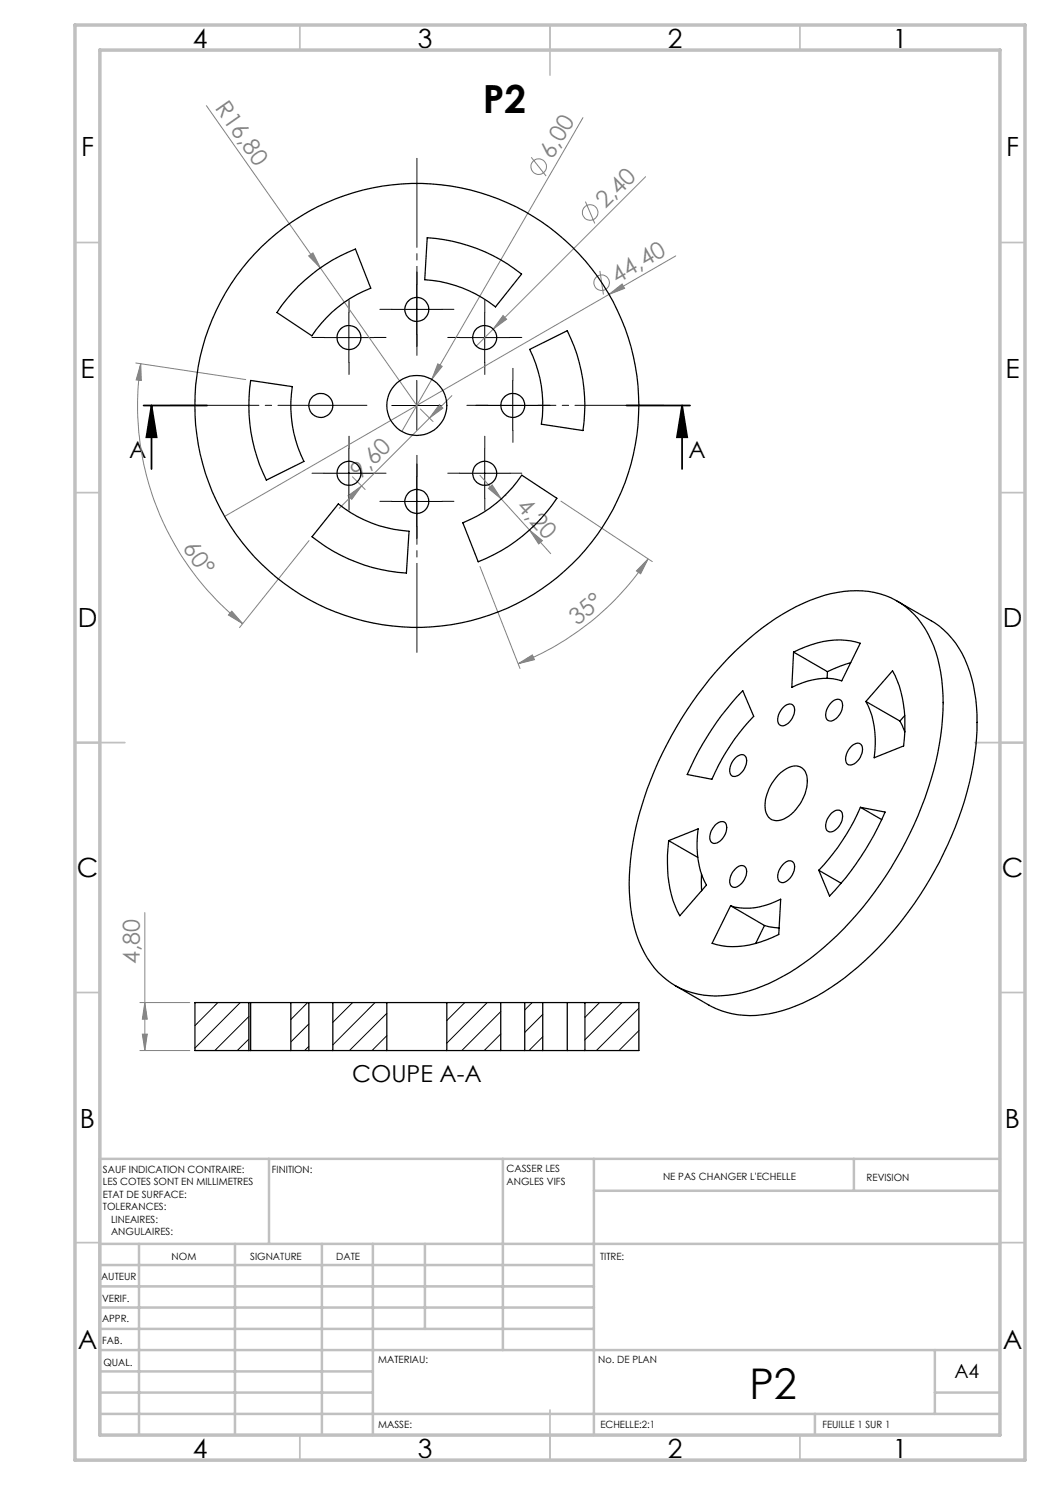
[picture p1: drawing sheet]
<svg xmlns="http://www.w3.org/2000/svg" width="210mm" height="297mm" viewBox="0 0 210 297" stroke-linecap="round" stroke-linejoin="round" font-family="sans-serif">
<g fill="none" stroke="#808080" stroke-width=".2">
<path d="M41.3 21.1l22.8 32.5M106.3 31.5l2.9 3.7M116.6 23.5l-30.2 52.4M129.1 35.3l-33.8 33.9M61.7 51.2l.9-.6 1.5 3zM64.1 53.6l19.3 27.5M117.1 40.3l1.9 4.4M120 54.2l.7 4.7M121.8 58.9l2.6-2.1 .5 .9zM121.8 58.9l-76.9 44.4M135.1 51.2l-13.3 7.7M27.2 72.6l21.9 3.3"/>
<path d="M28.2 72.7l.1 3.4-1.1-.1zM28.2 72.7a55.8 55.8 0 0 0 20.3 52M86.4 75.9l-6 10.4M87.6 72.8l.8 .5-2 2.6zM90.4 79.1l-22.6 22.6M100.6 63.1l.7 .7-2.7 2zM69.6 99.2l2.7-2-2 2.7zM70.5 95.4l2.5 2.5M84.1 81.8l2.5 2.5M87.9 80.9l.7 .7-2.7 2zM96 95.1l4.3 4.7M97.7 97.7l.7-.7 1.9 2.8z"/>
<path d="M100.3 99.8l5.6 6.2M101 99.1h.1M61.8 108.1l-13.9 17.4M96 113.3l8 20.4M105.9 106l2.6 2.1-.8 .7zM105.9 106l4.2 4.7M106.6 105.3h.1M112.2 100.2l18.3 12.1M129.6 111.8l-1.5 3-.8-.6zM129.6 111.8a55.1 55.1 0 0 1-26 20.9M46.4 122.2l2.1 2.5-2.8-1.7zM103.6 132.7l2.9-1.7 .4 .9z"/>
<path d="M29 182.5v27.6M28 200.5h10M28 210.1h10M28.5 206.8h1l-.5 3.3zM29 200.5l.5 3.3h-1z"/>
<circle cx="107.7" cy="33.3" r="1.56"/>
<circle cx="118" cy="42.5" r="1.55"/>
<circle cx="120.3" cy="56.5" r="1.55"/>
</g>
<path d="M28.7 81.1h12.7M30.3 81.1l1 6.4h-2zM30.3 81.1v12.7M125.3 81.1h12.7M136.4 81.1l1 6.4h-2zM136.4 81.1v12.7" fill="none" stroke="#000" stroke-width=".35"/>
<path d="M83.4 71.1v-39.4M73.4 81.1h-39.4M83.4 91.1v39.4M93.4 81.1h39.4" fill="none" stroke="#000" stroke-width=".2" stroke-dasharray="30.5 1.3 1.3 1.3" stroke-dashoffset="12.7"/>
<g fill="none" stroke="#000" stroke-width=".2" stroke-dasharray="30.5 1.3 1.3 1.3">
<path d="M83.4 56.9v-2.4M64.8 67.5h-2.4M69.8 62.5v-2.4M69.8 72.5v2.4M74.8 67.5h2.4M78.4 61.9h-2.4M83.4 66.9v2.4M88.4 61.9h2.4M92 67.5h-2.4M97 62.5v-2.4M97 72.5v2.4M102 67.5h2.4"/>
<path d="M102.6 76.1v-2.4M64.8 94.6h-2.4M69.8 89.6v-2.4M69.8 99.6v2.4M74.8 94.6h2.4M83.4 95.3v-2.4M92 94.6h-2.4M97 89.6v-2.4M97 99.6v2.4M97.6 81.1h-2.4M102 94.6h2.4M102.6 86.1v2.4"/>
<path d="M107.6 81.1h2.4M78.4 100.3h-2.4M83.4 105.3v2.4M88.4 100.3h2.4"/>
</g>
<g fill="none" stroke="#000" stroke-width=".2">
<path d="M83.4 56.9v10M64.8 67.5h10M69.8 62.5v10M78.4 61.9h10M83.4 76.1v10M91.9 67.5h10.1M96.9 62.5v10M102.6 76.1v10M64.8 94.6h10M69.8 89.7v10M78.4 81.1h10M83.4 95.3v10"/>
<path d="M91.9 94.6h10.1M96.9 89.7v10M97.6 81.1h10M78.4 100.3h10"/>
</g>
<g fill="none" stroke="#c0c0c0" stroke-width=".35">
<path d="M60 5v5M110 5v10M160 5v5M15 48.5h5M200 48.5h5M15 98.5h5M200 98.5h5M15 148.5h10M195 148.5h10M15 198.5h5M200 198.5h5M15 248.5h5"/>
<path d="M200 248.5h5M60 287v5M110 282v10M160 287v5"/>
</g>
<g fill="none" stroke="#c0c0c0" stroke-width=".5">
<path d="M53.8 231.8v17M100.6 231.8v38.2M118.8 231.8v55.2M118.8 238.2h81.2M170.8 231.8v6.4M200 231.8h-180v55.2M20 248.8h180M20 257.3h98.8M20 253h98.8M27.8 248.8v38.2M47 248.8v38.2M64.4 248.8v38.2"/>
<path d="M74.6 248.8v38.2M85 248.8v17M20 265.8h98.8M20 261.5h98.8M20 278.5h54.6M20 274.3h54.6M20 270h180M187 278.5h13M187 270v12.8M20 282.8h180M163 282.8v4.2"/>
</g>
<path d="M15 5h190v287h-190zM20 10h180v277h-180z" fill="none" stroke="#c0c0c0" stroke-width=".7"/>
<path d="M136.4 81.1l1 6.4h-2zM30.3 81.1l1 6.4h-2z" fill="#000"/>
<g fill="#808080">
<path d="M61.7 51.2l.9-.6 1.5 3z"/>
<path d="M121.8 58.9l2.6-2.1 .5 .9z"/>
<path d="M100.6 63.1l.7 .7-2.7 2z"/>
<path d="M87.6 72.8l.8 .5-2 2.6z"/>
<path d="M103.6 132.7l2.9-1.7 .4 .9zM129.6 111.8l-1.5 3-.8-.6z"/>
<path d="M69.6 99.2l2.7-2-2 2.7zM87.9 80.9l.7 .7-2.7 2z"/>
<path d="M29 200.5l.5 3.3h-1zM28.5 206.8h1l-.5 3.3z"/>
<path d="M28.2 72.7l.1 3.4-1.1-.1zM46.4 122.2l2.1 2.5-2.8-1.7z"/>
<path d="M97.7 97.7l.7-.7 1.9 2.8zM105.9 106l2.6 2.1-.8 .7z"/>
</g>
<g fill="none" stroke="#000" stroke-width=".25">
<path d="M59.7 57.2a34.5 34.5 0 0 1 11.4-7.4l3.1 7.8a24.9 24.9 0 0 0-11.8 9.6l-7-4.7a33.1 33.1 0 0 1 4.3-5.3zM85.4 47.6a33.6 33.6 0 0 1 18.9 7.2l-5.2 6.6a25.2 25.2 0 0 0-14.2-5.5zM50.1 76.1l8.4 1.2a24.9 24.9 0 0 0 2.3 15l-7.5 3.7a33.6 33.6 0 0 1-3.2-19.9zM105.9 69.9l7.6-3.8a33.6 33.6 0 0 1 3.1 20l-8.3-1.3a24.9 24.9 0 0 0-2.4-14.9zM67.7 100.8a25.3 25.3 0 0 0 14.1 5.5l-.5 8.3a33.8 33.8 0 0 1-18.9-7.3zM92.6 104.6a25.5 25.5 0 0 0 11.8-9.6l7 4.7a33.6 33.6 0 0 1-15.8 12.7zM145.7 131.6a45.8 45.8 0 0 1 19.1-12.5 18.5 18.5 0 0 1 15.4 1.5 19 19 0 0 1 7.7 12.4 47.8 47.8 0 0 1-2.3 24.8 72.2 72.2 0 0 1-23.5 33.9 34.5 34.5 0 0 1-16.4 7.3 15.9 15.9 0 0 1-17.4-9.6 33.7 33.7 0 0 1-2.2-17.6 71.5 71.5 0 0 1 18.3-38.8zM148.6 138.1l2.1 5.2a43 43 0 0 0-8.3 12.6l-5-1a56.9 56.9 0 0 1 11.2-16.8zM158.7 130.4a18.1 18.1 0 0 1 12.4-2l.9 .3-3.7 7.5a13.2 13.2 0 0 0-9.9 1.3zM158.7 130.4l6.8 3.9M165.5 134.3l-.1 1.4M170.1 132.5l-2.2 .8-2.4 1"/>
<path d="M178.5 134.2a24.8 24.8 0 0 1 2.2 15l-5.9 2.3a18.1 18.1 0 0 0-1.6-11.2zM179.4 120.2l6.8 3.9a18 18 0 0 1 8.1 11.5 42.7 42.7 0 0 1-.4 20.8 72.8 72.8 0 0 1-25 39.2 34.3 34.3 0 0 1-17.7 7.5 17.2 17.2 0 0 1-9.4-2.1l-6.8-3.9M147.1 151.6l.3-.3a1.14 1.14 0 0 1 1.5-.2 1.14 1.14 0 0 1 .4 1.4 3.1 3.1 0 0 1-2.5 2.8 1.43 1.43 0 0 1-.7-2.2l.4-.8zM155.7 154.9a4.6 4.6 0 0 1 3.9-1.7 2.64 2.64 0 0 1 1.9 3 8.8 8.8 0 0 1-5.3 7.8 2.34 2.34 0 0 1-3.2-2.3 9.3 9.3 0 0 1 2.7-6.8zM156.7 141.5a1.19 1.19 0 0 1 1.1-.7 1.19 1.19 0 0 1 1.1 .8 3.2 3.2 0 0 1-2.5 3.6 1.22 1.22 0 0 1-.8-1.8l.3-.8zM166.3 140.5a1.18 1.18 0 0 1 1.2-.7 1.18 1.18 0 0 1 1 .9 3.2 3.2 0 0 1-2.5 3.5 1.43 1.43 0 0 1-.7-2.2zM170.3 149.3l.3-.3a1.14 1.14 0 0 1 1.5-.2 1.14 1.14 0 0 1 .4 1.4 3.1 3.1 0 0 1-2.5 2.8 1.43 1.43 0 0 1-.7-2.2l.4-.8zM173.2 140.3l6.8 3.9M180 144.2l1 2.2M180.9 143.1l-.9 1.1M133.7 168.1l5.9-2.3a18.1 18.1 0 0 0 1.7 11.2l-5.3 6.2a24.8 24.8 0 0 1-2.3-15.1zM133.7 168.1l5.9 3.4"/>
<path d="M140.3 174.8v3.3M143.1 165a1.28 1.28 0 0 1 2.1-.2 3.2 3.2 0 0 1-2.4 3.9 1.48 1.48 0 0 1-.7-2.2zM147.1 173.8a1.19 1.19 0 0 1 1.1-.7 1.19 1.19 0 0 1 1.1 .9 3.2 3.2 0 0 1-2.5 3.5 1.48 1.48 0 0 1-.7-2.2l.4-.9zM156.7 172.8a1.19 1.19 0 0 1 1.1-.7 1.19 1.19 0 0 1 1.1 .9 3.2 3.2 0 0 1-2.5 3.5 1.48 1.48 0 0 1-.7-2.2zM163.8 174.1l4.4 2.5M166.3 162.7a1.28 1.28 0 0 1 2.1-.1 3.2 3.2 0 0 1-2.4 3.8 1.48 1.48 0 0 1-.7-2.2zM172.1 161.5a43.8 43.8 0 0 1-8.3 12.6M172.1 161.5l4.9 .9a57.7 57.7 0 0 1-11.1 16.8l-2.1-5.1M172.1 161.5l4.3 2.4M146.1 181.1a12.9 12.9 0 0 0 10-1.3l-.3 7.1a18.1 18.1 0 0 1-12.4 2l-1-.2zM146.1 181.1l6.8 4M152.9 185.1l2.9 .5"/>
<path d="M152.9 185.1l-1.8 3.6M49.8 200.5h.3M49.8 210.1h.3M49.8 200.5h-10.8v9.6h10.8M49.8 200.5v9.6M50.1 200.5v9.6M50.1 200.5h11.7M50.1 210.1h11.7M58.2 200.5v9.6M61.8 200.5h4.8M61.8 210.1h4.8M61.8 200.5v9.6"/>
<path d="M66.6 200.5v9.6M66.6 200.5h10.8M66.6 210.1h10.8M77.4 200.5h12M77.4 210.1h12M77.4 200.5v9.6M89.4 200.5v9.6M89.4 200.5h10.8M89.4 210.1h10.8M100.2 200.5h4.8M100.2 210.1h4.8M100.2 200.5v9.6"/>
<path d="M105 200.5v9.6M105 200.5h8.5M105 210.1h8.5M108.5 200.5v9.6M113.5 200.5h3.5M113.5 210.1h3.5M113.5 200.5v9.6M117 200.5h10.8v9.6h-10.8M117 200.5v9.6"/>
<circle cx="69.8" cy="67.5" r="2.4"/>
<circle cx="83.4" cy="61.9" r="2.4"/>
<circle cx="96.9" cy="67.5" r="2.4"/>
<circle cx="64.2" cy="81.1" r="2.4"/>
<circle cx="69.8" cy="94.7" r="2.39"/>
<circle cx="83.4" cy="81.1" r="6"/>
<circle cx="83.4" cy="81.1" r="44.4"/>
<circle cx="97" cy="94.7" r="2.39"/>
<circle cx="102.6" cy="81.1" r="2.4"/>
<circle cx="83.4" cy="100.3" r="2.4"/>
</g>
<g fill="none" stroke="#000" stroke-width=".2">
<path d="M39.1 200.5l-.1 .2M43.6 200.5l-4.6 4.6M48 200.5l-9 9.1M49.8 203.3l-6.8 6.8M49.8 207.8l-2.4 2.3M61.5 200.5l-3.3 3.4M61.8 204.8l-3.6 3.6M61.8 209.3l-.9 .8M70.5 200.5l-3.9 4M75 200.5l-8.4 8.5M77.4 202.7l-7.5 7.4M77.4 207.1l-3 3"/>
<path d="M93 200.5l-3.6 3.6M97.4 200.5l-8 8.1M100.2 202.3l-7.8 7.8M100.2 206.8l-3.4 3.3M106.4 200.5l-1.4 1.5M108.5 202.9l-3.5 3.6M108.5 207.4l-2.7 2.7M119.9 200.5l-2.9 3M124.4 200.5l-7.4 7.5M127.8 201.6l-8.5 8.5M127.8 206.1l-4 4"/>
</g>
<text font-size="8.5" x="149.9" y="279.7">P2</text>
<text font-size="7.8" x="96.6" y="22.6">P2</text>
<g font-size="5.3">
<text x="38.5" y="9.5">4</text>
<text x="83.5" y="9.5">3</text>
<text x="133.6" y="9.5">2</text>
<text x="178.6" y="9.5">1</text>
<text x="16.2" y="31.2">F</text>
<text x="201.2" y="31.2">F</text>
<text x="16.1" y="75.5">E</text>
<text x="201.1" y="75.5">E</text>
<text x="15.5" y="125.5">D</text>
<text x="200.5" y="125.5">D</text>
<text x="15.4" y="175.5">C</text>
<text x="200.4" y="175.5">C</text>
<text x="16" y="225.5">B</text>
<text x="201" y="225.5">B</text>
<text x="15.5" y="269.7">A</text>
<text x="200.5" y="269.7">A</text>
<text x="38.5" y="291.5">4</text>
<text x="83.5" y="291.5">3</text>
<text x="133.6" y="291.5">2</text>
<text x="178.6" y="291.5">1</text>
</g>
<g font-size="4.7" fill="#808080">
<text x="42.9" y="21.6" transform="rotate(55 42.9 21.6)">R16,80</text>
<text x="110.5" y="31.9" transform="rotate(-60 110.5 31.9)">6,00</text>
<text x="121.1" y="41.9" transform="rotate(-45 121.1 41.9)">2,40</text>
<text x="123.4" y="56.7" transform="rotate(-30 123.4 56.7)">44,40</text>
<text x="72.1" y="96" transform="rotate(-45 72.1 96)">9,60</text>
<text x="103.2" y="101.5" transform="rotate(48 103.2 101.5)">4,20</text>
<text x="36.4" y="109.6" transform="rotate(55 36.4 109.6)">60°</text>
<text x="115.5" y="125.2" transform="rotate(-40 115.5 125.2)">35°</text>
<text x="28" y="192.9" transform="rotate(-90 28 192.9)">4,80</text>
</g>
<g font-size="4.7">
<text x="25.8" y="91.6">A</text>
<text x="137.7" y="91.6">A</text>
<text x="70.4" y="216.3">COUPE A-A</text>
</g>
<text font-size="3.9" x="190.9" y="275.5">A4</text>
<g font-size="2">
<text x="20.6" y="234.6">SAUF INDICATION CONTRAIRE:</text>
<text x="20.6" y="237.1">LES COTES SONT EN MILLIMETRES</text>
<text x="20.6" y="239.6">ETAT DE SURFACE:</text>
<text x="54.4" y="234.6">FINITION:</text>
<text x="101.3" y="234.5">CASSER LES</text>
<text x="101.3" y="237">ANGLES VIFS</text>
<text x="132.6" y="236">NE PAS CHANGER L'ECHELLE</text>
<text x="173.3" y="236.2">REVISION</text>
<text x="20.6" y="242.1">TOLERANCES:</text>
<text x="22.2" y="244.6">LINEAIRES:</text>
<text x="22.2" y="247.1">ANGULAIRES:</text>
<text x="34.3" y="252">NOM</text>
<text x="50" y="251.9">SIGNATURE</text>
<text x="67.2" y="251.9">DATE</text>
<text x="120" y="251.9">TITRE:</text>
<text x="20.2" y="256.1">AUTEUR</text>
<text x="20.4" y="260.3">VERIF.</text>
<text x="20.4" y="264.4">APPR.</text>
<text x="20.5" y="268.8">FAB.</text>
<text x="20.7" y="273.1">QUAL.</text>
<text x="75.7" y="272.5">MATERIAU:</text>
<text x="119.6" y="272.5">No. DE PLAN</text>
<text x="75.6" y="285.5">MASSE:</text>
<text x="120.1" y="285.6">ECHELLE:2:1</text>
<text x="164.5" y="285.6">FEUILLE 1 SUR 1</text>
</g>
</svg>
